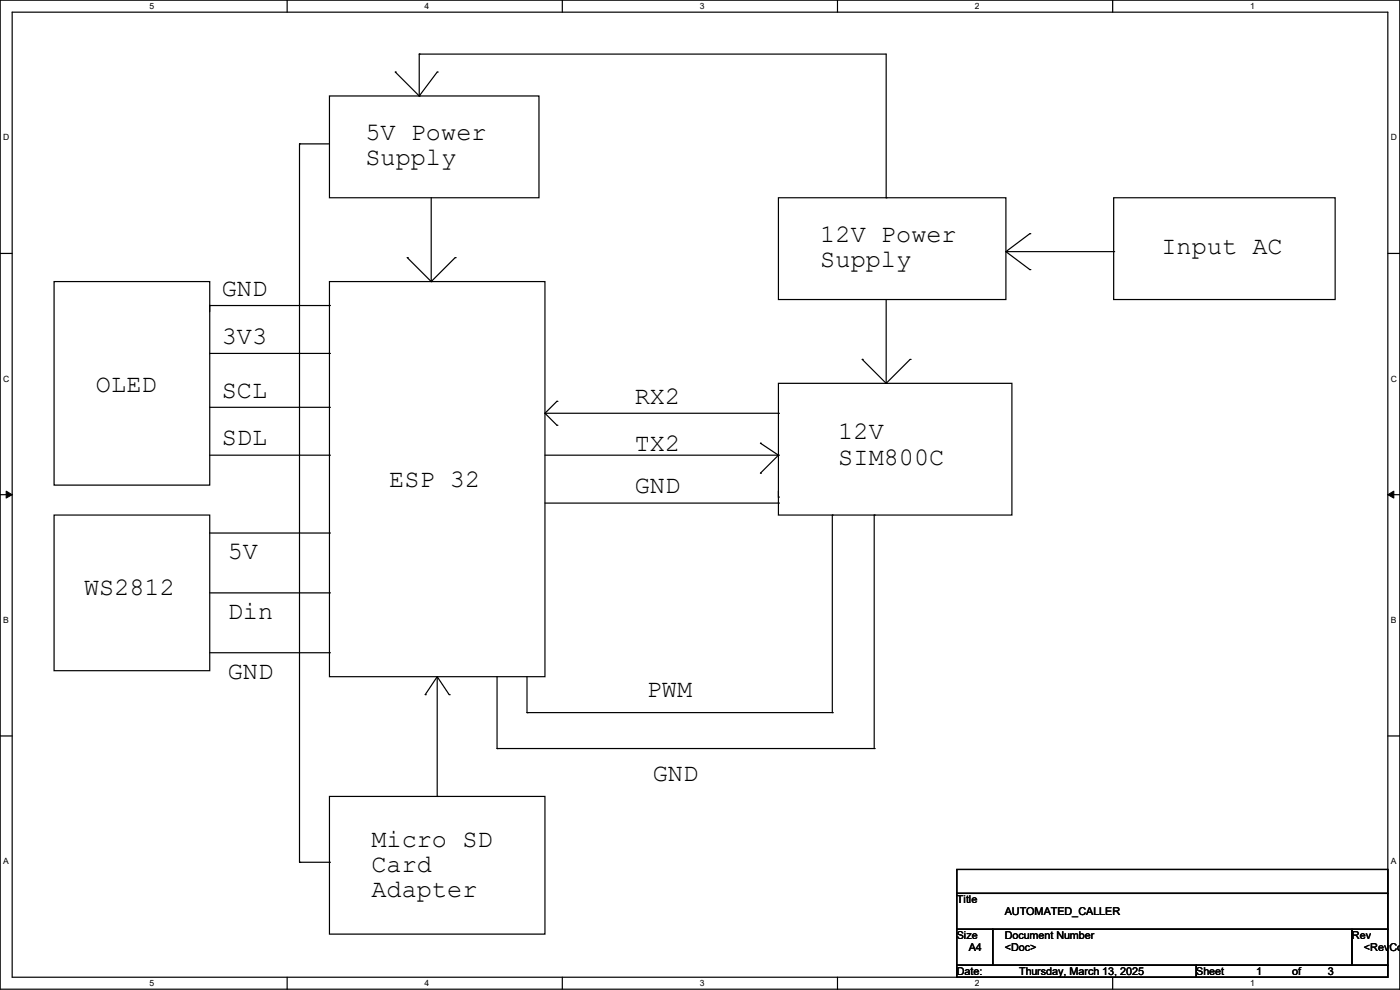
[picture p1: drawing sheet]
<svg xmlns="http://www.w3.org/2000/svg" width="297mm" height="210mm" viewBox="0 0 297 210" stroke-linecap="round" stroke-linejoin="round" font-family="sans-serif">
<path d="M0 0h297v209.8h-297zM2.6 2.6h291.8v204.7h-291.8z" fill="none" stroke="#000" stroke-width=".25"/>
<g fill="#fff">
<path d="M31.7 .3h1v2h-1z"/>
<path d="M31.7 207.6h1v1.9h-1z"/>
</g>
<path d="M60.9 0v2.6M60.9 207.3v2.5" fill="none" stroke="#000" stroke-width=".25"/>
<g fill="#fff">
<path d="M90.1 .3h1v2h-1z"/>
<path d="M90.1 207.6h1v1.9h-1z"/>
</g>
<path d="M119.3 0v2.6M119.3 207.3v2.5" fill="none" stroke="#000" stroke-width=".25"/>
<g fill="#fff">
<path d="M148.5 .3h.9v2h-.9z"/>
<path d="M148.5 207.6h.9v1.9h-.9z"/>
</g>
<path d="M177.7 0v2.6M177.7 207.3v2.5" fill="none" stroke="#000" stroke-width=".25"/>
<g fill="#fff">
<path d="M206.8 .3h1v2h-1z"/>
<path d="M206.8 207.6h1v1.9h-1z"/>
</g>
<path d="M236.1 0v2.6M236.1 207.3v2.5" fill="none" stroke="#000" stroke-width=".25"/>
<g fill="#fff">
<path d="M265.2 .3h1v2h-1z"/>
<path d="M265.2 207.6h1v1.9h-1z"/>
<path d="M.7 28.2h1.2v1.9h-1.2z"/>
<path d="M295.1 28.2h1.2v1.9h-1.2z"/>
<path d="M.7 79.3h1.2v2h-1.2z"/>
<path d="M295.1 79.3h1.2v2h-1.2z"/>
</g>
<path d="M0 53.8h2.6M294.4 53.8h2.6" fill="none" stroke="#000" stroke-width=".25"/>
<g fill="#fff">
<path d="M.7 130.5h1.2v2h-1.2z"/>
<path d="M295.1 130.5h1.1v2h-1.1z"/>
</g>
<path d="M0 104.9h2.6M294.4 104.9h2.6" fill="none" stroke="#000" stroke-width=".25"/>
<path d="M1.3 104.2l1.3 .7-1.3 .8zM294.4 104.9l1.3-.7v1.5z" fill="#000" stroke="#000" stroke-width=".21"/>
<g fill="#fff">
<path d="M.7 181.7h1.2v2h-1.2z"/>
<path d="M295.1 181.7h1.1v2h-1.1z"/>
</g>
<g fill="none" stroke="#000" stroke-width=".25">
<path d="M83.9 15.3h.1M83.9 15.3l5 5.1M88.9 11.5h.1M88.9 11.5h99.1v30.5M88.9 11.5v8.9M92.8 15.3h.1M92.8 15.3l-3.9 5.1M63.5 30.5h.1M63.5 30.5h6.4M63.5 30.5v152.4M69.9 20.4h44.4v21.6h-44.4zM88.9 20.4h.1"/>
<path d="M11.5 59.7h33v43.2h-33zM69.9 59.7h45.7v83.9h-45.7zM86.4 54.7h.1M86.4 54.7l5.1 5M91.5 59.7h.1M91.5 42v17.7M96.6 54.7h.1M96.6 54.7l-5.1 5M165.1 42h48.3v21.5h-48.3zM188 42h.1M213.4 53.4h22.9M213.4 53.4l5.1 3.8"/>
<path d="M218.5 49.6h.1M218.5 57.2h.1M218.5 49.6l-5.1 3.8M236.3 42h47v21.5h-47zM236.3 53.4h.1M44.5 64.8h.1M44.5 64.8v1.3M44.5 64.8h25.4M44.5 75h25.4M69.9 64.8h.1M69.9 75h.1M182.9 76.2h.1"/>
<path d="M182.9 76.2l5.1 5.1M188 63.5v17.8M193.1 76.2h.1M193.1 76.2l-5.1 5.1M44.5 86.4h25.4M44.5 96.6h25.4M69.9 86.4h.1M69.9 96.6h.1M115.6 96.6h49.5M115.6 87.7h49.5M115.6 87.7l2.6 2.5M118.2 85.1h.1"/>
<path d="M118.2 90.2h.1M118.2 85.1l-2.6 2.6M161.3 94h.1M161.3 94l3.8 2.6M165.1 81.3h49.6v28h-49.6zM165.1 87.7h.1M165.1 96.6h.1M165.1 96.6l-3.8 3.8M188 81.3h.1M11.5 109.3h33v33h-33zM44.5 113.1h25.4M69.9 113.1h.1"/>
<path d="M115.6 106.7h49.5M161.3 100.4h.1M165.1 105.5h.1M165.1 106.7h.1M165.1 104.2v1.3M176.6 109.3h.1M176.6 109.3v41.9M185.5 109.3h.1M185.5 109.3v49.5M44.5 125.8h25.4M44.5 138.5h25.4M69.9 125.8h.1"/>
<path d="M69.9 138.5h.1M0 156.1h2.6M90.2 147.4h.1M92.8 143.6v25.4M92.8 143.6l-2.6 3.8M92.8 143.6l2.5 3.8M95.3 147.4h.1M105.5 158.8h.1M105.5 143.6v15.2M105.5 158.8h80M111.8 151.2h.1M111.8 143.6v7.6"/>
<path d="M111.8 151.2h64.8M176.6 151.2h.1M185.5 158.8h.1M294.4 156.1h2.6M69.9 169h45.7v29.2h-45.7zM92.8 169h.1M63.5 182.9h.1M63.5 182.9h6.4M69.9 182.9h.1M203 184.4h91.4v5.1h-91.4zM203 189.5h91.4v7.6h-91.4zM203 197.1h7.6v7.7h-7.6z"/>
<path d="M210.6 197.1h76.2v7.7h-76.2zM286.8 197.1h7.6v7.7h-7.6zM203 204.8h50.8v2.5h-50.8zM253.8 204.8h40.6v2.5h-40.6z"/>
</g>
<g font-size="5.3">
<text x="77.5" y="29.7">5V Power</text>
<text x="77.5" y="35.1">Supply</text>
<text x="174" y="51.3">12V Power</text>
<text x="246.4" y="53.8">Input AC</text>
<text x="174" y="56.6">Supply</text>
<text x="47" y="62.7">GND</text>
<text x="47" y="72.9">3V3</text>
<text x="20.4" y="83.1">OLED</text>
<text x="47" y="84.3">SCL</text>
<text x="134.7" y="85.6">RX2</text>
<text x="47" y="94.5">SDL</text>
<text x="134.7" y="95.8">TX2</text>
<text x="177.8" y="93.2">12V</text>
<text x="177.8" y="98.6">SIM800C</text>
<text x="82.6" y="103.4">ESP 32</text>
<text x="134.7" y="104.6">GND</text>
<text x="48.3" y="118.6">5V</text>
<text x="17.8" y="126.2">WS2812</text>
<text x="48.3" y="131.3">Din</text>
<text x="48.3" y="144">GND</text>
<text x="137.2" y="147.8">PWM</text>
<text x="138.5" y="165.6">GND</text>
<text x="78.8" y="179.6">Micro SD</text>
<text x="78.8" y="184.9">Card</text>
<text x="78.8" y="190.2">Adapter</text>
</g>
<g font-size="2.3">
<text x="203" y="191.6">Title</text>
<text x="213.2" y="194.1">AUTOMATED_CALLER</text>
<text x="203" y="199.2">Size</text>
<text x="205.5" y="201.8">A4</text>
<text x="213.1" y="199.2">Document Number</text>
<text x="213.2" y="201.8">&lt;Doc&gt;</text>
<text x="286.8" y="199.2">Rev</text>
<text x="289.4" y="201.8">&lt;RevCod</text>
<text x="203" y="206.8">Date:</text>
<text x="216.2" y="206.8">Thursday, March 13, 2025</text>
<text x="253.8" y="206.8">Sheet</text>
<text x="266.5" y="206.8">1</text>
<text x="274.1" y="206.8">of</text>
<text x="281.7" y="206.8">3</text>
</g>
<g font-size="1.8">
<text x="31.7" y="1.9">5</text>
<text x="90.1" y="1.9">4</text>
<text x="148.5" y="1.9">3</text>
<text x="206.8" y="1.9">2</text>
<text x="265.2" y="1.9">1</text>
<text x=".7" y="29.8">D</text>
<text x="295.1" y="29.8">D</text>
<text x=".7" y="80.9">C</text>
<text x="295.1" y="80.9">C</text>
<text x=".7" y="132.1">B</text>
<text x="295.1" y="132.1">B</text>
<text x=".7" y="183.3">A</text>
<text x="295.1" y="183.3">A</text>
<text x="31.7" y="209.2">5</text>
<text x="90.1" y="209.2">4</text>
<text x="148.5" y="209.2">3</text>
<text x="206.8" y="209.2">2</text>
<text x="265.2" y="209.2">1</text>
</g>
</svg>
